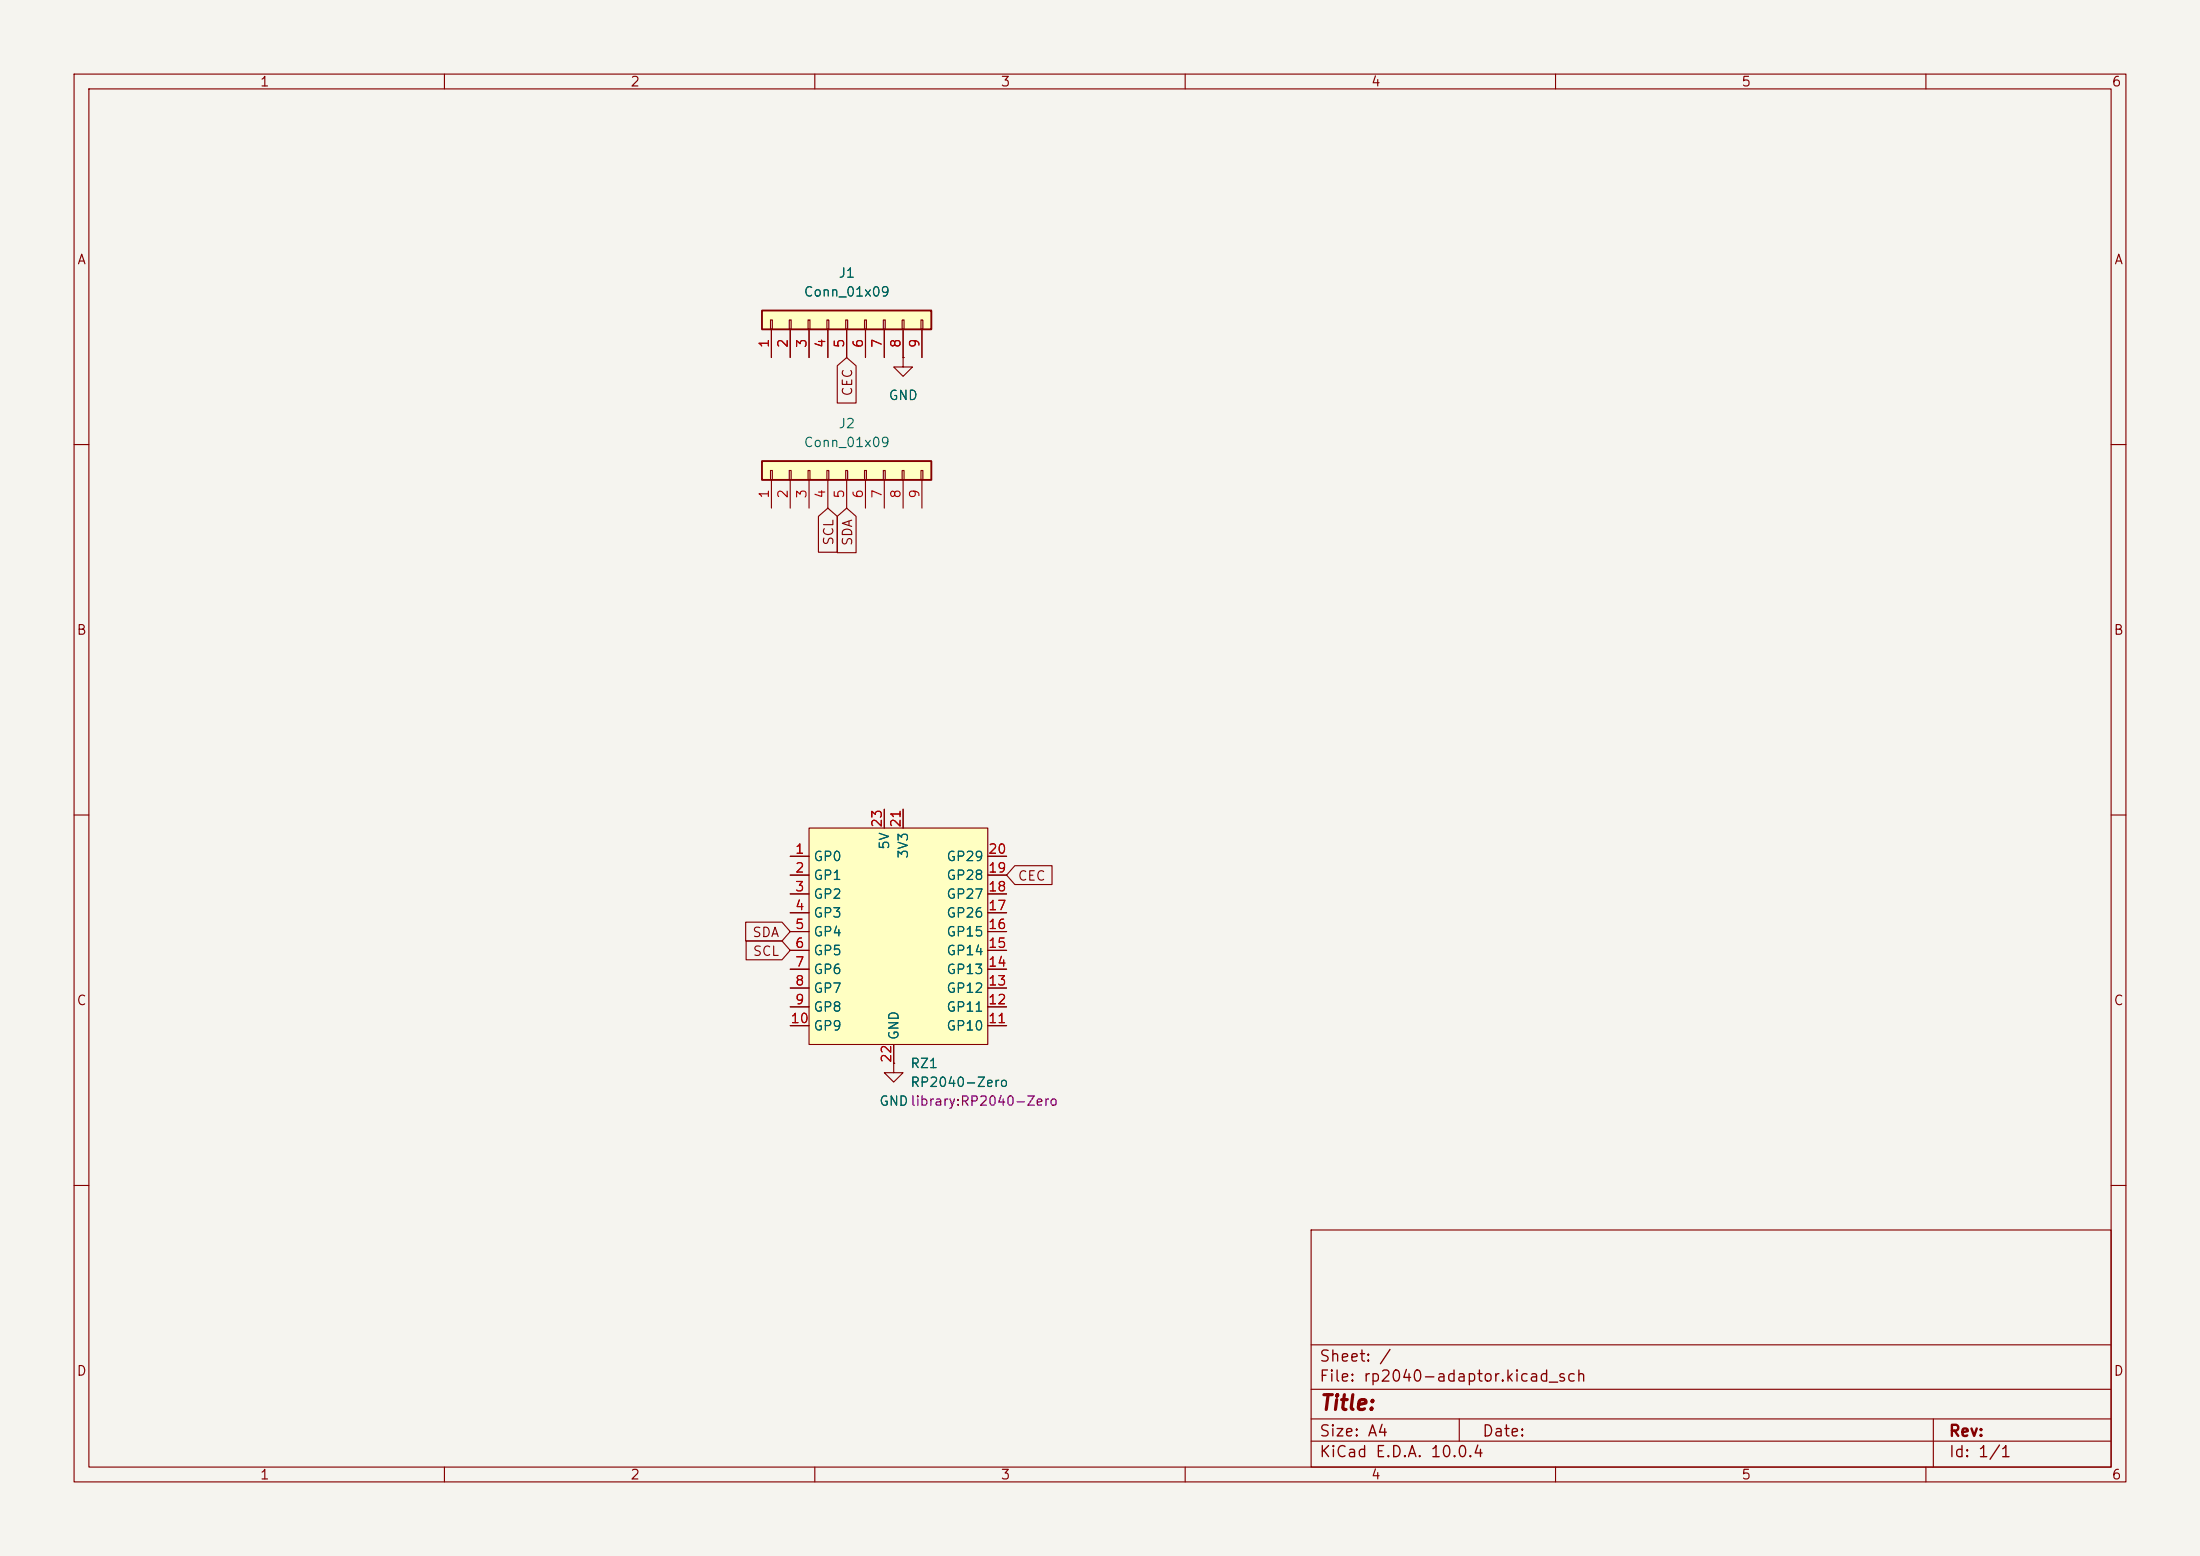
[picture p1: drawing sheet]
<svg xmlns="http://www.w3.org/2000/svg" width="297mm" height="210mm" viewBox="0 0 297 210" stroke-linecap="round" stroke-linejoin="round" font-family="sans-serif">
<path d="M0 0h297v210h-297z" fill="#f5f4ef" stroke="#f5f4ef" stroke-width=".14"/>
<g fill="none" stroke="#840000" stroke-width=".15">
<path d="M10 10h277v190h-277zM12 12h273v186h-273zM60 10v2M110 10v2M160 10v2M210 10v2M260 10v2M121.9 48.3v1.2h1.3l-1.3 1.3-1.3-1.3h1.3M121.9 48.3h.1M10 60h2M285 60h2M10 110h2"/>
<path d="M285 110h2M10 160h2M177 166h108v32h-108zM285 160h2M60 198v2M110 198v2M160 198v2M177 194.5h108M177 191.5h108M177 187.5h108M177 181.5h108M197 191.5v3"/>
<path d="M210 198v2M260 198v2M261 191.5v6.5"/>
</g>
<path d="M102.9 62.2h22.8v2.6h-22.8z" fill="#ffffc2"/>
<path d="M102.9 62.2h22.8v2.6h-22.8z" fill="none" stroke="#840000" stroke-width=".25"/>
<g fill="none" stroke="#840000" stroke-width=".15">
<path d="M104 63.5h.3v1.3h-.3zM104.1 64.8v3.8M106.6 63.5h.2v1.3h-.2zM106.7 64.8v3.8M109.1 63.5h.2v1.3h-.2zM109.2 64.8v3.8M111.6 63.5h.3v1.3h-.3zM111.8 64.8v3.8M114.2 63.5h.2v1.3h-.2zM114.3 64.8v3.8M116.7 63.5h.3v1.3h-.3zM116.8 64.8v3.8"/>
<path d="M119.3 63.5h.2v1.3h-.2zM119.4 64.8v3.8M121.8 63.5h.2v1.3h-.2zM121.9 64.8v3.8M124.3 63.5h.3v1.3h-.3zM124.5 64.8v3.8"/>
</g>
<path d="M102.9 41.9h22.8v2.6h-22.8z" fill="#ffffc2"/>
<path d="M102.9 41.9h22.8v2.6h-22.8z" fill="none" stroke="#840000" stroke-width=".25"/>
<g fill="none" stroke="#840000" stroke-width=".15">
<path d="M104 43.2h.3v1.3h-.3zM104.1 44.5v3.8M106.6 43.2h.2v1.3h-.2zM106.7 44.5v3.8M109.1 43.2h.2v1.3h-.2zM109.2 44.5v3.8M111.6 43.2h.3v1.3h-.3zM111.8 44.5v3.8M114.2 43.2h.2v1.3h-.2zM114.3 44.5v3.8M116.7 43.2h.3v1.3h-.3zM116.8 44.5v3.8"/>
<path d="M119.3 43.2h.2v1.3h-.2zM119.4 44.5v3.8M121.8 43.2h.2v1.3h-.2zM121.9 44.5v3.8M124.3 43.2h.3v1.3h-.3zM124.5 44.5v3.8M120.6 143.5v1.3h1.3l-1.3 1.3-1.2-1.3h1.2M120.6 143.5h.1"/>
</g>
<path d="M109.2 111.8h24.1v29.2h-24.1z" fill="#ffffc2"/>
<g fill="none" stroke="#840000" stroke-width=".15">
<path d="M104.1 44.5v3.8M106.7 44.5v3.8M109.2 44.5v3.8M111.8 44.5v3.8M113 49.4l1.3-1.1 1.3 1.1v5h-2.6zM114.3 44.5v3.8M116.8 44.5v3.8M119.4 44.5v3.8M121.9 48.3h.1M121.9 44.5v3.8M124.5 44.5v3.8M110.5 69.7l1.3-1.1 1.2 1.1v4.8h-2.5z"/>
<path d="M113 69.7l1.3-1.1 1.3 1.1v4.9h-2.6zM106.7 115.6h2.5M106.7 118.1h2.5M109.2 111.8h24.1v29.2h-24.1zM119.4 109.2v2.6M121.9 109.2v2.6M133.3 115.6h2.6M133.3 118.1h2.6M137 116.8h5v2.6h-5l-1.1-1.3zM100.7 124.5h4.9l1.1 1.2-1.1 1.3h-4.9zM100.7 127h4.9l1.1 1.3-1.1 1.2h-4.9zM106.7 120.7h2.5"/>
<path d="M106.7 123.2h2.5M106.7 125.7h2.5M106.7 128.3h2.5M106.7 130.8h2.5M106.7 133.4h2.5M106.7 135.9h2.5M106.7 138.4h2.5M133.3 120.7h2.6M133.3 123.2h2.6M133.3 125.7h2.6M133.3 128.3h2.6M133.3 130.8h2.6"/>
<path d="M133.3 133.4h2.6M133.3 135.9h2.6M133.3 138.4h2.6M120.6 143.5h.1M120.6 141v2.5"/>
</g>
<text font-size="2" fill="#840000" x="178" y="190.8">Title:</text>
<g font-size="1.5" fill="#840000">
<text x="178" y="184.2">Sheet: /</text>
<text x="178" y="186.9">File: rp2040-adaptor.kicad_sch</text>
<text x="178" y="197.1">KiCad E.D.A. 10.0.4</text>
<text x="178" y="194.3">Size: A4</text>
<text x="200" y="194.3">Date:</text>
<text x="263" y="194.3">Rev:</text>
<text x="263" y="197.1">Id: 1/1</text>
</g>
<g font-size="1.3" fill="#840000">
<text x="35" y="12">1</text>
<text x="85" y="12">2</text>
<text x="135" y="12">3</text>
<text x="185" y="12">4</text>
<text x="235" y="12">5</text>
<text x="285" y="12">6</text>
<text x="10.3" y="36">A</text>
<text x="285.3" y="36">A</text>
<text x="115.4" y="53.6" transform="rotate(-90 115.4 53.6)">CEC</text>
<text x="112.8" y="73.7" transform="rotate(-90 112.8 73.7)">SCL</text>
<text x="115.4" y="73.8" transform="rotate(-90 115.4 73.8)">SDA</text>
<text x="10.3" y="86">B</text>
<text x="285.3" y="86">B</text>
<text x="137.3" y="119.2">CEC</text>
<text x="101.5" y="126.8">SDA</text>
<text x="101.5" y="129.3">SCL</text>
<text x="10.3" y="136">C</text>
<text x="285.3" y="136">C</text>
<text x="10.3" y="186">D</text>
<text x="285.3" y="186">D</text>
<text x="35" y="200">1</text>
<text x="85" y="200">2</text>
<text x="135" y="200">3</text>
<text x="185" y="200">4</text>
<text x="235" y="200">5</text>
<text x="285" y="200">6</text>
</g>
<g font-size="1.3" fill="#006464">
<text x="108.4" y="40.3">Conn_01x09</text>
<text x="113.1" y="37.8">J1</text>
<text x="113.1" y="58.1">J2</text>
<text x="119.9" y="54.3">GND</text>
<text x="108.4" y="60.7">Conn_01x09</text>
<text x="109.7" y="116.5">GP0</text>
<text x="109.7" y="119.1">GP1</text>
<text x="120.4" y="114.8" transform="rotate(-90 120.4 114.8)">5V</text>
<text x="122.9" y="116" transform="rotate(-90 122.9 116)">3V3</text>
<text x="127.7" y="119.1">GP28</text>
<text x="127.7" y="116.5">GP29</text>
<text x="109.7" y="121.6">GP2</text>
<text x="109.7" y="124.2">GP3</text>
<text x="127.7" y="124.2">GP26</text>
<text x="127.7" y="121.6">GP27</text>
<text x="109.7" y="126.7">GP4</text>
<text x="109.7" y="129.2">GP5</text>
<text x="109.7" y="131.8">GP6</text>
<text x="127.7" y="131.8">GP13</text>
<text x="127.7" y="129.2">GP14</text>
<text x="127.7" y="126.7">GP15</text>
<text x="109.7" y="134.3">GP7</text>
<text x="109.7" y="136.9">GP8</text>
<text x="127.7" y="136.9">GP11</text>
<text x="127.7" y="134.3">GP12</text>
<text x="109.7" y="139.4">GP9</text>
<text x="121.6" y="140.5" transform="rotate(-90 121.6 140.5)">GND</text>
<text x="127.7" y="139.4">GP10</text>
<text x="118.6" y="149.6">GNDlibrary:RP2040-Zero</text>
<text x="122.8" y="147">RP2040-Zero</text>
<text x="122.8" y="144.5">RZ1</text>
</g>
<g font-size="1.3" fill="#a90000">
<text x="104.1" y="47.1" transform="rotate(-90 104.1 47.1)">1</text>
<text x="106.7" y="47.1" transform="rotate(-90 106.7 47.1)">2</text>
<text x="109.2" y="47.1" transform="rotate(-90 109.2 47.1)">3</text>
<text x="111.7" y="47.1" transform="rotate(-90 111.7 47.1)">4</text>
<text x="114.3" y="47.1" transform="rotate(-90 114.3 47.1)">5</text>
<text x="116.8" y="47.1" transform="rotate(-90 116.8 47.1)">6</text>
<text x="119.4" y="47.1" transform="rotate(-90 119.4 47.1)">7</text>
<text x="121.9" y="47.1" transform="rotate(-90 121.9 47.1)">8</text>
<text x="124.4" y="47.1" transform="rotate(-90 124.4 47.1)">9</text>
<text x="104.1" y="67.4" transform="rotate(-90 104.1 67.4)">1</text>
<text x="106.7" y="67.4" transform="rotate(-90 106.7 67.4)">2</text>
<text x="109.2" y="67.4" transform="rotate(-90 109.2 67.4)">3</text>
<text x="111.7" y="67.4" transform="rotate(-90 111.7 67.4)">4</text>
<text x="114.3" y="67.4" transform="rotate(-90 114.3 67.4)">5</text>
<text x="116.8" y="67.4" transform="rotate(-90 116.8 67.4)">6</text>
<text x="119.4" y="67.4" transform="rotate(-90 119.4 67.4)">7</text>
<text x="121.9" y="67.4" transform="rotate(-90 121.9 67.4)">8</text>
<text x="124.4" y="67.4" transform="rotate(-90 124.4 67.4)">9</text>
<text x="119.4" y="111.8" transform="rotate(-90 119.4 111.8)">23</text>
<text x="121.9" y="111.8" transform="rotate(-90 121.9 111.8)">21</text>
<text x="107.2" y="115.5">1</text>
<text x="107.2" y="118.1">2</text>
<text x="133.3" y="118.1">19</text>
<text x="133.3" y="115.5">20</text>
<text x="107.2" y="120.6">3</text>
<text x="107.2" y="123.2">4</text>
<text x="107.2" y="125.7">5</text>
<text x="133.3" y="125.7">16</text>
<text x="133.3" y="123.2">17</text>
<text x="133.3" y="120.6">18</text>
<text x="107.2" y="128.2">6</text>
<text x="107.2" y="130.8">7</text>
<text x="133.3" y="130.8">14</text>
<text x="133.3" y="128.2">15</text>
<text x="107.2" y="133.3">8</text>
<text x="107.2" y="135.9">9</text>
<text x="133.3" y="135.9">12</text>
<text x="133.3" y="133.3">13</text>
<text x="106.6" y="138.4">10</text>
<text x="120.6" y="143.6" transform="rotate(-90 120.6 143.6)">22</text>
<text x="133.3" y="138.4">11</text>
</g>
</svg>
